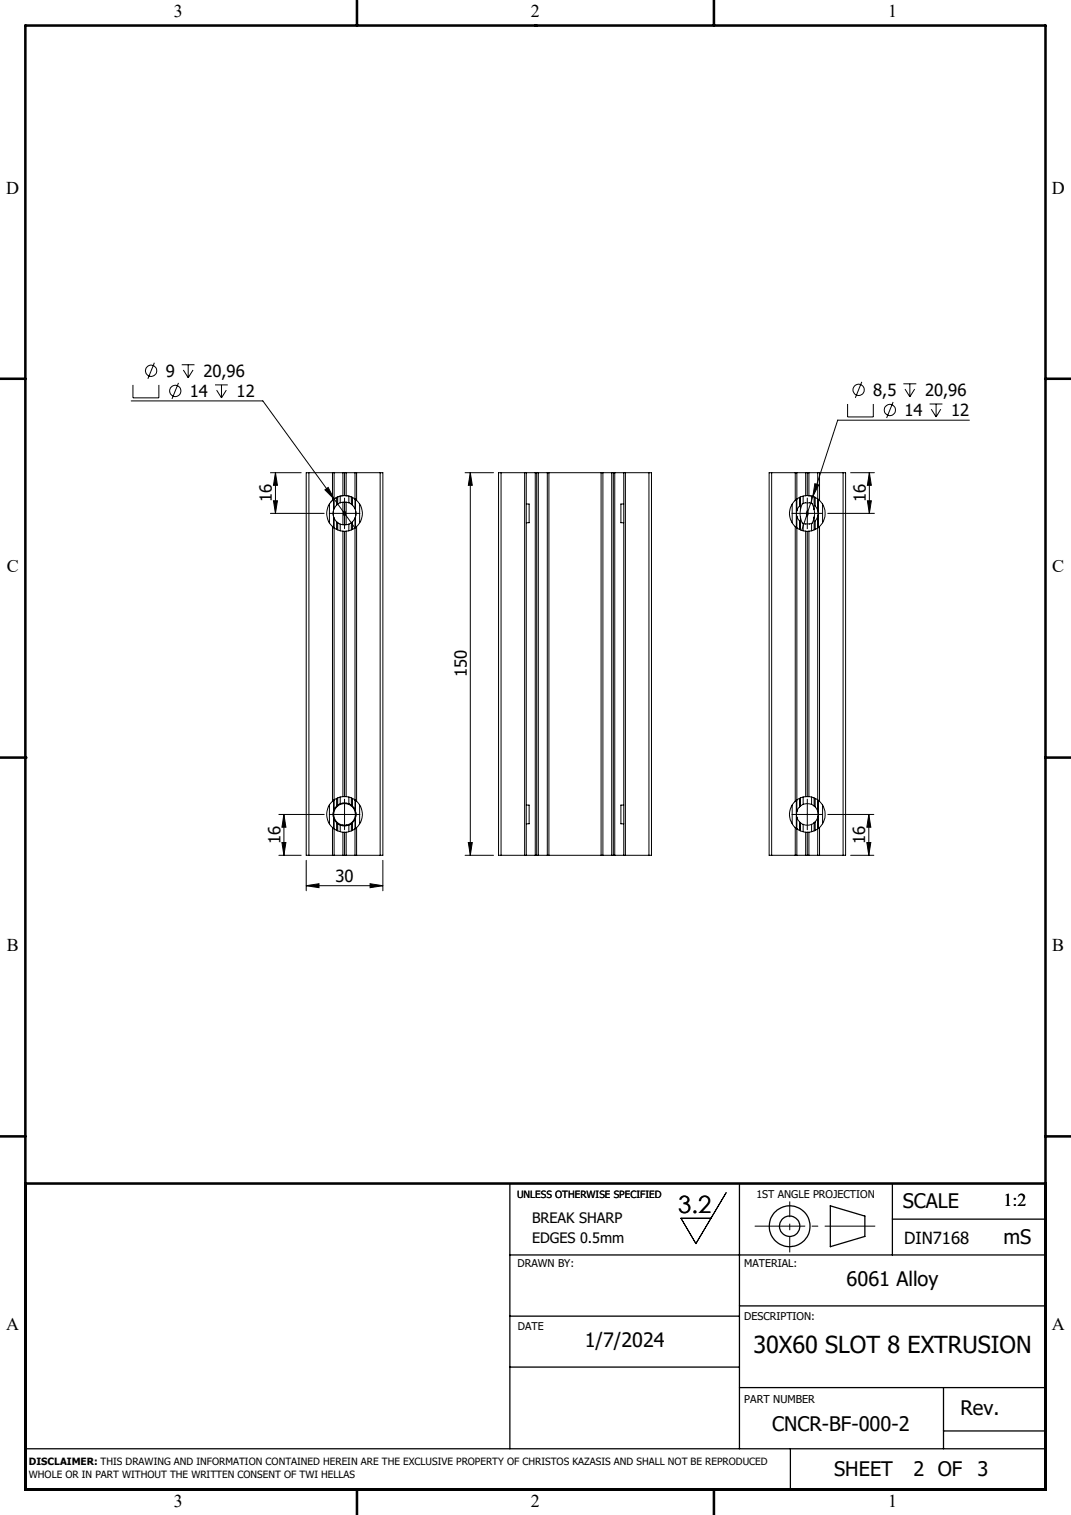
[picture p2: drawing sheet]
<svg xmlns="http://www.w3.org/2000/svg" width="210mm" height="297mm" viewBox="0 0 210 297" stroke-linecap="round" stroke-linejoin="round" font-family="sans-serif">
<g fill="none" stroke="#000" stroke-width=".2">
<path d="M25.7 78.6h25.8l14 19.2M26.1 75.5v2.5h5.1v-2.5M30.3 71.1l-1.3 3.2M35 75.1l-1.3 3.1M35.6 71.5h2.5M35.9 72.5l1 1.5M36.9 71.5v2.5M37.9 72.5l-1 1.5M42.2 75.5h2.5M42.5 76.5l.9 1.5M43.4 75.5v2.5M44.4 76.5l-1 1.5"/>
<path d="M166.2 79.2v2.5h5v-2.5M169 74.9l-1.3 3.1M175.1 78.8l-1.3 3.1M177.1 75.2h2.6M177.4 76.3l1 1.5M178.4 75.2v2.6M179.4 76.3l-1 1.5M182.3 79.2h2.5M183.6 79.2v2.5M53 92.7h6.1M53.6 98.2h.8l-.4 2.4zM54 92.7v7.9"/>
<path d="M54 92.7l.4 2.4h-.8zM60.6 92.7h-.6v75h.6M60.6 92.7v75M60.6 92.7h13.9M63.7 96l.6-.4 1.2 2.2zM64.6 98.8v3.7M65.2 98.1a3.4 3.4 0 0 0 0 5.1M65.2 92.7v5.4M65.4 97.9v2.1M65.5 97.8l-.3 .3M65.5 92.7v7M65.5 99.7l-.1 .3"/>
<path d="M65.5 97.8l4.1 5.7M66 99l-.5 .7M66 97.5v1.5M66.2 98.8l-.2 .2M66.2 97.4v1.4M66.7 98.6l.7-.2 1 .2M66.7 98.6l-.5 .2M66.7 97.3v1.3M67.2 97.2l-.9 .2-.8 .4M67.2 92.7v4.5M67.2 98.5v4.4M67.6 97.2h.3"/>
<path d="M67.6 97.2h-.4M67.6 92.7v4.5M67.6 97.6v6M67.9 97.2a3.1 3.1 0 0 1 2 .9M67.9 92.7v4.5M67.9 98.4v4.5M68.4 98.6l.5 .2M68.4 97.3v1.3M68.9 98.8l.2 .2M68.9 97.4v1.4M69.1 99l.5 .7M69.1 97.5v1.5"/>
<path d="M69.1 97.5a3.5 3.5 0 0 0-4.3 1M69.6 92.7v7M69.6 99.7l.1 .3M69.7 97.9v2.1M69.9 98.1a3.4 3.4 0 0 1 0 5.1M69.9 92.7v5.4M70.5 98.8v3.7M74.5 92.7h.6v75h-.6M74.5 92.7v75M91.2 92.7h5.6M92.2 92.7v75M92.2 92.7l.4 2.4h-.8z"/>
<path d="M98.2 92.7h-.4v75h.4M98.2 92.7h29M98.2 92.7v75M102.9 92.7v75M103.2 92.7v75M103.2 98.8h.6v3.7h-.6M105 92.7v75M105.2 92.7v75M105.6 92.7v75M107.3 92.7v75M107.6 92.7v75M117.9 92.7v75"/>
<path d="M118.2 92.7v75M119.9 92.7v75M120.3 92.7v75M120.5 92.7v75M122.3 92.7v75M122.3 98.8h-.6v3.7h.6M122.6 92.7v75M127.2 92.7h.5v75h-.5M127.2 92.7v75M151.3 92.7h-.5v75h.5M151.3 92.7h14M151.3 92.7v75"/>
<path d="M155.3 98.8v3.7M155.9 98.1a3.4 3.4 0 0 0 0 5.1M155.9 92.7v5.4M156.1 97.9v5.5M156.2 92.7v7.4M156.8 97.5v1.7l-.6 .9M157 99.9v1.5M157 97.4v2.5M157.5 98.7l.4-.1 1.2 .1M157.5 98.7l-.2 .1-.3 1.1M157.5 97.3v1.4M158 97.2a3.1 3.1 0 0 0-2.1 .9"/>
<path d="M158 92.7v4.5M158.3 97.6v6M158.3 97.2h-.3M158.3 97.2h.3M158.3 92.7v4.5M158.4 97.2l1.5 .3M158.6 97.2a3.6 3.6 0 0 1 2.1 .9M158.6 92.7v4.5M159.1 98.7l.2 .1 .3 1.1M159.1 97.3v1.4M159.4 97.3l-2.2 6.7M159.6 99.9l.1 .9-.1 .6"/>
<path d="M159.6 97.4v2.5M159.8 94.8l.7 .3-1.1 2.2zM159.8 97.5v1.7l.5 .9M160.3 92.7v7.4M160.4 97.9v5.5M160.7 98.1a3.5 3.5 0 0 1 0 5.1M160.7 92.7v5.4M161.3 98.8v3.7M165.3 92.7h.5v75h-.5M165.3 92.7v75M166.8 92.7h4.6M170.1 98.2h.8l-.4 2.4z"/>
<path d="M170.5 92.7v7.9M170.5 92.7l.4 2.4h-.8zM182.6 80.2l1 1.5M184.5 80.2l-.9 1.5M190.1 82.4h-25.8l-4.9 14.9M53 100.6h10.6M64.6 100.6h6M65.2 103.2a3.1 3.1 0 0 0 2 .9M65.2 103.2v53.9M65.4 100.2v.9M65.4 100l-.1 .5 .1 .8M65.4 101.3v2.1"/>
<path d="M65.4 101.3l.1 .3M65.5 101.6l.5 .7M65.5 101.6v57.1M66 102.3l.2 .1M66 102.3v1.5M66.2 102.4l.5 .4M66.2 102.4v1.5M66.7 102.8l1 .1 .7-.1M66.7 102.8v1.3M67.2 104.1l.4 .1M67.2 104.1v52.1M67.6 100.2l.1 .3-.1 .7-.3-.5z"/>
<path d="M67.6 104.2v52M67.9 104.1l-.3 .1M67.9 104.1v52.1M68.4 102.8v1.3M68.9 102.4l-.5 .4M68.9 102.4v1.5M69.1 102.3l-.2 .1M69.1 102.3v1.5M69.6 103.5l-1 .5-.7 .1M69.6 101.6l-.5 .7M69.6 101.6v57.1M69.7 100l.1 .5-.1 .8"/>
<path d="M69.7 101.3v2.1M69.7 101.3l-.1 .3M69.7 100.2v.9M69.9 103.2l-.3 .3M69.9 103.2v53.9M155.3 100.6h6M155.9 103.2a3.1 3.1 0 0 0 2.1 .9M155.9 103.2v53.9M156.2 100.1v1.1M156.2 101.2l.6 .9v1.7M156.2 101.2v57.9M157 101.4l.3 1.1 .2 .1"/>
<path d="M157 101.4v2.5M157.5 102.6l.4 .1 1.2-.1M157.5 102.6v1.5M158 104.1l.3 .1M158 104.1v52.1M158.3 100.2l.2 .5-.2 .5-.2-.4zM158.3 104.2v52M158.6 104.1l-.3 .1M158.6 104.1v52.1M159.1 102.6v1.5M159.6 101.4l-.3 1.1-.2 .1M159.6 101.4v2.5"/>
<path d="M160.3 100.1v1.1M160.3 101.2l-.5 .9v1.7M160.3 101.2v57.9M160.7 103.2a3.6 3.6 0 0 1-2.1 .9M160.7 103.2v53.9M162.3 100.6h9.1M54.7 159.7h8.9M55.7 159.7v8M55.7 159.7l.4 2.5h-.8zM64.6 159.7h6M64.6 157.8v3.7M65.2 157.1a3.5 3.5 0 0 0 0 5.1"/>
<path d="M65.4 159.2v.9M65.4 159l-.1 .5 .1 .8M65.4 156.9v2.1M65.5 156.8l-.3 .3M65.5 158.7l-.1 .3M66 158l-.5 .7M66 156.5v1.5M66.2 157.9l-.2 .1M66.2 156.4v1.5M66.7 157.6a2.07 2.07 0 0 1 1.7 0M66.7 157.6l-.5 .3M66.7 156.2v1.4"/>
<path d="M67.2 156.2l-.7 .1-1 .5M67.2 156.2h.4M67.2 157.5a2.12 2.12 0 0 0-1.8 2.1 2.12 2.12 0 0 0 1.8 2.1M67.2 157.5h.7M67.2 157.4v.1M67.6 156.2h.3M67.6 156.7v6M67.9 156.2l.7 .1 1 .5M67.9 157.5a2.12 2.12 0 0 1 1.8 2.1 2.12 2.12 0 0 1-1.8 2.1M67.9 157.4v.1M68.4 157.6l.5 .3M68.4 156.2v1.4"/>
<path d="M68.9 157.9l.2 .1M68.9 156.4v1.5M69.1 158l.5 .7M69.1 156.5v1.5M69.6 156.8l.3 .3M69.6 158.7l.1 .3M69.7 159l.1 .5-.1 .8M69.7 156.9v2.1M69.7 159.2v.9M69.9 157.1a3.5 3.5 0 0 1 0 5.1M70.5 157.8v3.7M103.2 157.8h.6v3.7h-.6"/>
<path d="M122.3 157.8h-.6v3.7h.6M155.3 159.7h6M155.3 157.8v3.7M155.9 157.1a3.5 3.5 0 0 0 0 5.1M156.1 156.9v5.5M156.2 156.8l-.3 .3M156.2 159.1v1.1M156.8 158.2l-.6 .9M156.8 156.5v1.7M157 158l-.2 .2M157 156.4v1.6M157.5 157.7l.7-.2 .9 .2"/>
<path d="M157.5 157.7l-.5 .3M157.5 156.2v1.5M158 156.2l-.8 .1-1 .5M158 156.2h.3M158.3 156.7v6M158.3 156.2h.3M158.6 156.2l.7 .1 1 .5M159.1 157.7l.5 .3M159.1 156.2v1.5M159.6 158l.2 .2M159.6 156.4v1.6M159.8 158.2l.5 .9"/>
<path d="M159.8 156.5v1.7M160.3 156.8l.4 .3M160.3 159.1v1.1M160.4 156.9v5.5M160.7 157.1a3.6 3.6 0 0 1 0 5.1M161.3 157.8v3.7M162.3 159.7h9M170.4 159.7l.3 2.5h-.7zM170.4 159.7v8M54.7 167.7h4.4M55.3 165.2h.8l-.4 2.5zM60 173.6l2.5-.4v.8z"/>
<path d="M60 168.7v5.9M60 173.6h15.1M60.6 167.7h13.9M65.2 162.2a3.9 3.9 0 0 0 2 1M65.2 162.2v5.5M65.4 160.3v2.1M65.4 160.3l.1 .3M65.5 160.6l.5 .7M65.5 160.6v7.1M66 161.3l.2 .2M66 161.3v1.5M66.2 161.5l.5 .2"/>
<path d="M66.2 161.5v1.4M66.7 161.7a2.07 2.07 0 0 0 1.7 0M66.7 161.7v1.4M67.2 163.2h.4M67.2 161.7h.7M67.2 161.7v.2M67.2 163.2v4.5M67.6 163.2h.3M67.6 163.2v4.5M67.9 161.7v.2M67.9 163.2v4.5M68.4 161.7v1.4"/>
<path d="M68.9 161.5l-.5 .2M68.9 161.5v1.4M69.1 161.3l-.2 .2M69.1 161.3v1.5M69.6 160.6l-.5 .7M69.6 160.6v7.1M69.7 160.3v2.1M69.7 160.3l-.1 .3M69.9 162.2a3.9 3.9 0 0 1-2 1M69.9 162.2v5.5M72.6 173.2l2.5 .4-2.5 .4zM75.1 168.7v5.9"/>
<path d="M91.2 167.7h5.6M91.8 165.2h.8l-.4 2.5zM98.2 167.7h29M151.3 167.7h14M155.9 162.2a3.9 3.9 0 0 0 2.1 1M155.9 162.2v5.5M156.2 160.2l.6 .9M156.2 160.2v7.5M156.8 161.1l.2 .2M156.8 161.1v1.7M157 161.3l.5 .3M157 161.3v1.6"/>
<path d="M157.5 161.6a2.02 2.02 0 0 0 1.6 0M157.5 161.6v1.5M158 163.2h.3M158 163.2v4.5M158.3 163.2h.3M158.3 163.2v4.5M158.6 163.2v4.5M159.1 161.6v1.5M159.6 161.3l-.5 .3M159.6 161.3v1.6M159.8 161.1l-.2 .2M160.3 160.2l-.5 .9v1.7"/>
<path d="M160.3 160.2v7.5M160.7 162.2l-.9 .6-1.2 .4M160.7 162.2v5.5M166.8 167.7h4.5M170 165.2h.7l-.3 2.5zM142.4 233.8l-5.9 10-3-5h5.9"/>
<circle cx="29.6" cy="72.7" r="1.1"/>
<circle cx="34.4" cy="76.6" r="1.11"/>
<circle cx="168.4" cy="76.4" r="1.11"/>
<circle cx="174.5" cy="80.4" r="1.09"/>
</g>
<g fill="none" stroke="#000" stroke-width=".25">
<path d="M100 232v52M145 232v52M162.8 236.4l6.8 2v4l-6.8 2zM175 232v14M175 239h30M100 246h105M100 258h45M145 256h60M100 268h45M145 272h60M185 272v12M5 284h200"/>
<path d="M155 284v8M185 280.5h20"/>
<circle cx="154.8" cy="240.4" r="4"/>
<circle cx="154.8" cy="240.4" r="2"/>
</g>
<path d="M148 240.4h23.6" fill="none" stroke="#000" stroke-width=".2" stroke-dasharray="15.2 1.3 1.3 1.3" stroke-dashoffset="5.3" stroke-linecap="butt"/>
<path d="M154.9 235.5v10" fill="none" stroke="#000" stroke-width=".2" stroke-dasharray="15.2 1.3 1.3 1.3" stroke-dashoffset="12.1" stroke-linecap="butt"/>
<g fill="none" stroke="#000" stroke-width=".5">
<path d="M5 5h200v287h-200zM70 0v5M105 5h.1M140 0v5M0 74.3h5M205 74.3h5M0 148.5h5M5 148.5h.1M205 148.5h5M0 222.8h5M5 232h200M205 222.8h5"/>
<path d="M70 292v5M105 292h.1M140 292v5M190 292h.1"/>
</g>
<g fill="#000">
<path d="M63.7 96l1.8 1.8-1.2-2.2zM159.8 94.8l-.4 2.5 1.1-2.2z"/>
<path d="M53.6 98.2h.8l-.4 2.4zM54 92.7l.4 2.4h-.8z"/>
<path d="M55.7 159.7l.4 2.5h-.8zM55.3 165.2h.8l-.4 2.5z"/>
<path d="M170.4 159.7l.3 2.5h-.7zM170 165.2h.7l-.3 2.5z"/>
<path d="M72.6 173.2l2.5 .4-2.5 .4zM60 173.6l2.5-.4v.8z"/>
<path d="M91.8 165.2h.8l-.4 2.5zM92.2 92.7l.4 2.4h-.8zM170.1 98.2h.8l-.4 2.4zM170.5 92.7l.4 2.4h-.8z"/>
</g>
<text font-size="4.7" x="133" y="237.8">3.2</text>
<text font-size="4.6" x="147.7" y="265.3">30X60 SLOT 8 EXTRUSION</text>
<g font-size="3.9">
<text x="177" y="236.9">SCALE</text>
<text x="196.7" y="243.9">mS</text>
<text x="166" y="252.2">6061 Alloy</text>
<text x="114.7" y="264.1">1/7/2024</text>
<text x="151.4" y="280.5">CNCR-BF-000-2</text>
<text x="188.3" y="277.3">Rev.</text>
<text x="163.6" y="289.3">SHEET</text>
<text x="179.1" y="289.3">2 OF</text>
<text x="191.7" y="289.3">3</text>
</g>
<g font-size="3.5">
<text x="34.1" y="3.4">3</text>
<text x="104.1" y="3.4">2</text>
<text x="174.1" y="3.4">1</text>
<text x="1.2" y="38">D</text>
<text x="206.2" y="38">D</text>
<text x="1.3" y="112.2">C</text>
<text x="206.3" y="112.2">C</text>
<text x="1.3" y="186.5">B</text>
<text x="206.3" y="186.5">B</text>
<text x="196.7" y="236.4">1:2</text>
<text x="1.2" y="260.7">A</text>
<text x="206.2" y="260.7">A</text>
<text x="34.1" y="295.4">3</text>
<text x="104.1" y="295.4">2</text>
<text x="174.1" y="295.4">1</text>
</g>
<g font-size="3.3">
<text x="32.5" y="74">9</text>
<text x="37.2" y="77.9">14</text>
<text x="39.9" y="74">20,96</text>
<text x="46.4" y="77.9">12</text>
<text x="171.2" y="77.7">8,5</text>
<text x="181.4" y="77.7">20,96</text>
<text x="177.4" y="81.6">14</text>
<text x="186.5" y="81.6">12</text>
<text x="53.3" y="98.4" transform="rotate(-90 53.3 98.4)">16</text>
<text x="169.8" y="98.4" transform="rotate(-90 169.8 98.4)">16</text>
<text x="91.5" y="132.8" transform="rotate(-90 91.5 132.8)">150</text>
<text x="55" y="165.4" transform="rotate(-90 55 165.4)">16</text>
<text x="169.7" y="165.4" transform="rotate(-90 169.7 165.4)">16</text>
<text x="65.8" y="172.9">30</text>
<text x="177.3" y="243.9">DIN7168</text>
</g>
<g font-size="2.8">
<text x="104.3" y="239.9">BREAK SHARP</text>
<text x="104.3" y="243.7">EDGES 0.5mm</text>
</g>
<g font-size="2.1">
<text x="148.3" y="234.9">1ST ANGLE PROJECTION</text>
<text x="101.5" y="248.3">DRAWN BY:</text>
<text x="145.9" y="248.3">MATERIAL:</text>
<text x="101.5" y="260.7">DATE</text>
<text x="145.9" y="258.7">DESCRIPTION:</text>
<text x="145.9" y="275">PART NUMBER</text>
</g>
<g font-size="2">
<text x="101.4" y="234.9">UNLESS OTHERWISE SPECIFIED</text>
<text x="5.7" y="287.3">DISCLAIMER: THIS DRAWING AND INFORMATION CONTAINED HEREIN ARE THE EXCLUSIVE PROPERTY OF CHRISTOS KAZASIS AND SHALL NOT BE REPRODUCED</text>
<text x="5.7" y="289.8">WHOLE OR IN PART WITHOUT THE WRITTEN CONSENT OF TWI HELLAS</text>
</g>
</svg>
